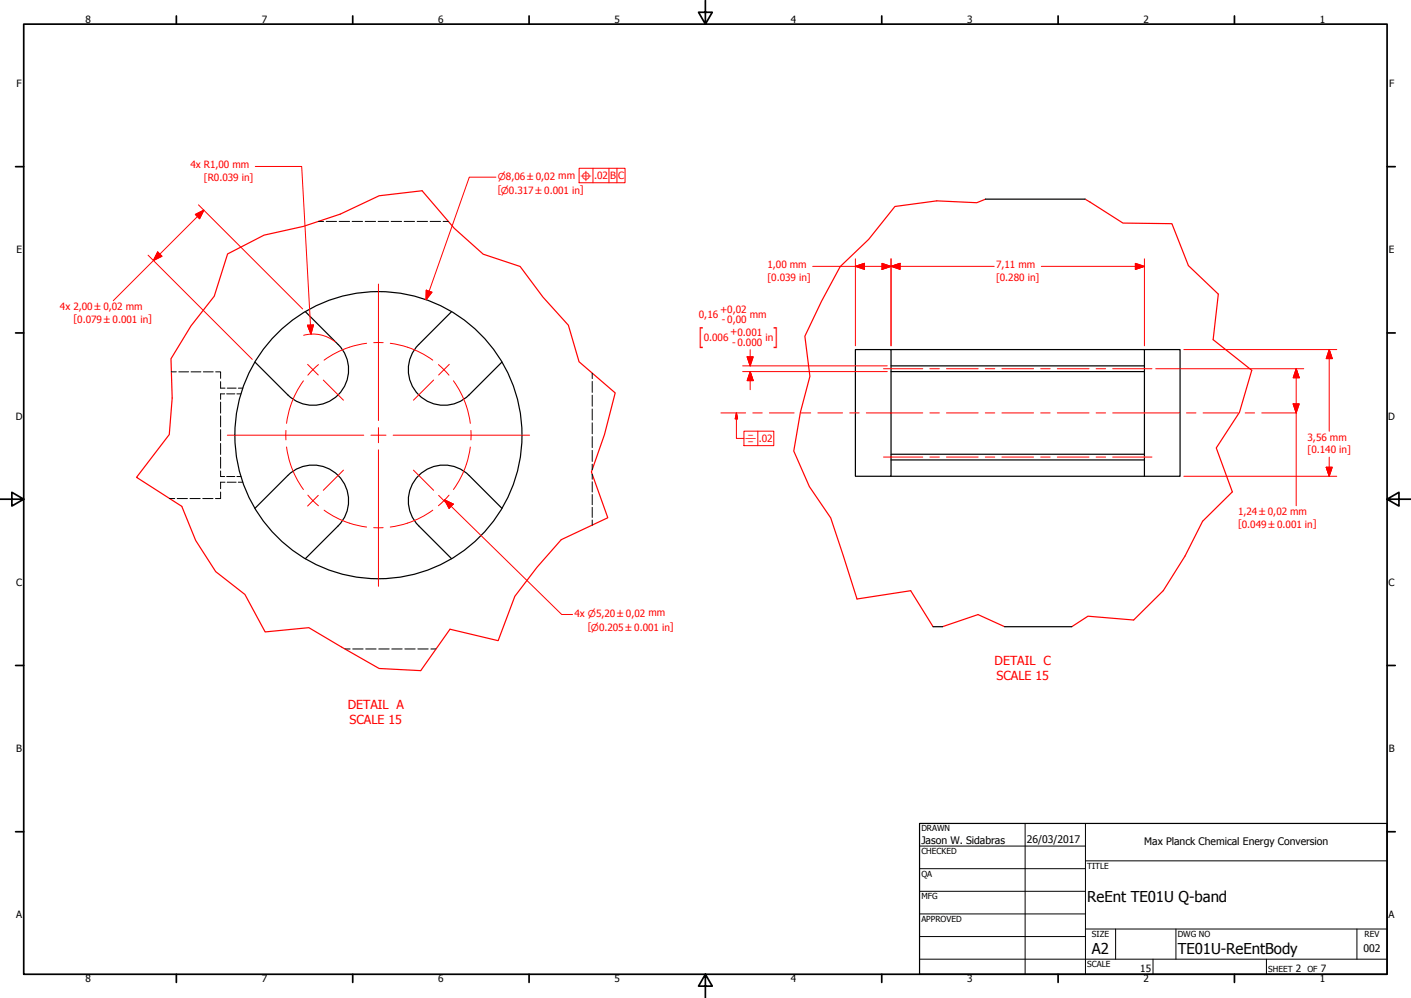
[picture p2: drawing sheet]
<svg xmlns="http://www.w3.org/2000/svg" width="594mm" height="420mm" viewBox="0 0 594 420" stroke-linecap="round" stroke-linejoin="round" font-family="sans-serif">
<!-- layer: Visible (ANSI) -->
<path d="M415 83.8l-3.8 1.5-16.8-.7-17.6 2.3-11.1 13.9-12 11.4-7.8 14.6-7 14.7 2.1 16.9-4 15.2-2.8 16.3 6.6 15 9 13.1 11 34.2 22.6-3.5 9.5 15.1M456.9 83.8l15.9 10.1 20.6 .3 7 17.6 12.6 12-2.2 19.2 16.2 12.9-5.1 17.7-9.8 15 6.8 18.5-12.6 12.4-7.4 14.6-9.1 14.5-12.5 12.4-19.2-1.6-6.8 4.4M95.8 106.9l15.4-7.9 16.5-3.7 15.6-5.2 16.3-7.7 18.1-2.1 13.5 15.8 12.3 10.9 15.5 5.2 9.6 12.9 10.7 11.8 4.5 15.4 15.2 13.1-4.5 17.5-5.5 15.8 6.9 19.3-19.6 9.2-10.2 11.6-9.3 12.2-7.1 18.7-20.2-4.8-12.4 17.4-17.5-.9-29.6-17.2-18.4 1.8-8.5-15.7-12.3-9.6-8.4-13.2-5.9-14.3-19-12.2 13.8-18.1 1.2-15.3-.5-16.6 8.4-13.8 9.8-12.5zM396.8 263.8l15-5.1 11.2 5.1" fill="none" stroke="#f00" stroke-width=".51"/>
<!-- layer: Hidden Narrow (ANSI) -->
<g fill="none" stroke="#000" stroke-width=".42">
<path d="M134 93.2h2.2M137.4 93.2h4.3M142.8 93.2h4.4M148.3 93.2h4.4M153.8 93.2h4.3M159.2 93.2h4.4M164.7 93.2h4.4M170.2 93.2h4.3M175.6 93.2h4.4M181.1 93.2h4.4M186.6 93.2h2.2M72.2 156.5h2"/>
<path d="M75.3 156.5h4.1M80.5 156.5h4.1M85.6 156.5h4.2M90.8 156.5h2.1v2.8M249.3 157.1v2.3M92.9 160.7v2.7h1.8M92.9 169.3v4.6M92.9 175.1v4.6M94.6 165.8h-1.7v2.3M95.4 165.8h3.5M95.7 163.4h3.7M99.7 165.8h1.8"/>
<path d="M100.4 163.4h1.8M249.3 160.6v4.6M249.3 166.4v4.6M249.3 172.2v4.6M249.3 178v4.6M92.9 180.9v4.6M92.9 186.7v4.6M92.9 192.5v4.6M92.9 198.3v2.3h1.7M249.3 183.8v4.6M249.3 189.6v4.7M249.3 195.4v2.4"/>
<path d="M249.3 199.6v2.2M71.4 209.9h2.2M74.6 209.9h4.3M80 209.9h4.3M85.4 209.9h4.3M92.9 207.1v2.8h-2.2M94.7 203h-1.8v2.8M95.4 200.6h3.5M95.7 203h3.7M99.7 200.6h1.8M100.4 203h1.8M249.3 202.8v4.3"/>
<path d="M249.3 208.2v4.3M249.3 213.6v4.2M249.3 218.9v2.2M145.2 273.2h2.2M148.5 273.2h4.4M154 273.2h4.4M159.5 273.2h4.4M165 273.2h4.3M170.4 273.2h4.4M175.9 273.2h4.4M181.4 273.2h2.2"/>
</g>
<!-- layer: Hidden (ANSI) -->
<g fill="none" stroke="#000" stroke-width=".51">
<path d="M415 83.8h41.9M128.5 131.2l13.9 13.8a15 15 0 0 1 0 21.2 15 15 0 0 1-21.2 0l-13.9-13.8M190.1 131.2l-13.8 13.8a15 15 0 0 0 0 21.2 15 15 0 0 0 21.2 0M211.3 152.4l-13.8 13.8M360.2 147.2h15v53.3h-15zM375.2 147.2h121.6v53.3h-15v-53.3M375.2 156.4h106.6M375.2 154h106.6M375.2 193.6h106.6M375.2 191.2h106.6M107.3 214l13.9-13.8a15 15 0 0 1 21.2 0 15 15 0 0 1 0 21.2l-13.9 13.8M211.3 214l-13.8-13.8a15 15 0 0 0-21.2 0 15 15 0 0 0 0 21.2l13.8 13.8"/>
<path d="M375.2 200.5h106.6M392.9 263.8h3.9M423 263.8h28.3"/>
<circle cx="159.3" cy="183.2" r="60.4"/>
</g>
<!-- layer: Border (ANSI) -->
<g fill="none" stroke="#000" stroke-width=".72">
<path d="M10 10.2h574v400h-574zM74.3 6.7v3.5M148.5 6.7v3.5M222.8 6.7v3.5M297 .1v10.1l-2.9-5h5.8l-2.9 5M371.2 6.7v3.5M445.5 6.7v3.5M519.7 6.7v3.5M6.6 70.2h3.4M584 70.2h3.4M6.6 140.2h3.4M584 140.2h3.4"/>
<path d="M0 210.2h10l-5-2.9v5.7l5-2.8M584 210.2l5 2.8v-5.7l-5 2.9h10M6.6 280.2h3.4M584 280.2h3.4M6.6 350.2h3.4M584 350.2h3.4M74.3 410.2v3.4M148.5 410.2v3.4M222.8 410.2v3.4M297 410.2l2.9 5h-5.8l2.9-5v10M371.2 410.2v3.4M445.5 410.2v3.4"/>
<path d="M519.7 410.2v3.4"/>
</g>
<!-- layer: Title (ANSI) -->
<g fill="none" stroke="#000" stroke-width=".42">
<path d="M387.2 356.2h69.8M431.6 346.7v63.5M457 346.7v63.5M387.2 365.7h69.8M387.2 375.2h69.8M457 362.4h127M387.2 384.8h69.8M387.2 394.3h69.8M457 391.1h127M469.7 391.1v12.7M495.1 391.1v12.7M571.3 391.1v12.7"/>
<path d="M387.2 403.8h196.8M485.5 403.8v6.4M533.2 403.8v6.4"/>
</g>
<path d="M387.2 346.7h196.8v63.5h-196.8z" fill="none" stroke="#000" stroke-width=".51"/>
<!-- layer: Hatch (ANSI) -->
<g fill="none" stroke="#f00" stroke-width=".42">
<path d="M107.5 70.1h19.5l3.9 70.6M208.8 74.6h-11.2l-18.2 51.6M82.2 90.3l3.6-1.8-1.8 3.6zM83.6 86.2l43.8 43.9M85.8 88.5l-38.1 38.1M62.4 107.4l43.8 43.9M66.4 106.1l1.8 1.8-3.6 1.8zM342.2 112.1h76.4M360.2 112.1l3.8-1.2v2.5zM360.2 109v36.6M371.3 110.9l3.9 1.2-3.9 1.3zM375.2 112.1l3.8-1.2v2.5z"/>
<path d="M375.2 109v36.6M438.4 112.1h43.4M478 110.9l3.8 1.2-3.8 1.3zM481.8 109v36.6M129.5 136.9l2.5-.1-1.1 3.9zM179.5 122.2l2.4 .8-2.5 3.2zM127.8 141.2a15 15 0 0 1 13.4 2.8M312.7 156.4h60.9M312.7 154h60.9M314.6 150.2h2.5l-1.3 3.8zM315.8 156.4l1.3 3.9h-2.5zM315.8 147.2v6.8"/>
<path d="M315.8 156.4v7.7M486.6 155.2h62.3M498.4 147.2h64.4M545.7 155.2l1.3 3.8h-2.5zM545.7 155.2v57.7M559.6 147.2l1.3 3.8h-2.5zM559.6 147.2v34.3M544.5 170h2.5l-1.3 3.8zM558.4 196.7h2.5l-1.3 3.8zM559.6 192.4v8.1M187.2 210.5l3.6 1.7-1.7 1.9zM187.2 210.5l49.3 48.2h4.6"/>
<path d="M498.4 200.5h64.4"/>
</g>
<g fill="#f00" stroke="#f00" stroke-width=".42">
<path d="M375.2 112.1l3.8-1.2z"/>
<path d="M375.2 112.1l3.8-1.2v2.5z"/>
<path d="M478 113.4l3.8-1.3z"/>
<path d="M478 110.9l3.8 1.2-3.8 1.3z"/>
<path d="M544.5 170l1.2 3.8z"/>
<path d="M544.5 170h2.5l-1.3 3.8z"/>
<path d="M545.7 155.2l1.3 3.8z"/>
<path d="M545.7 155.2l1.3 3.8h-2.5z"/>
<path d="M315.8 156.4l1.3 3.9z"/>
<path d="M315.8 156.4l1.3 3.9h-2.5z"/>
<path d="M314.6 150.2l1.2 3.8z"/>
<path d="M314.6 150.2h2.5l-1.3 3.8z"/>
<path d="M371.3 113.4l3.9-1.3z"/>
<path d="M371.3 110.9l3.9 1.2-3.9 1.3z"/>
<path d="M360.2 112.1l3.8-1.2z"/>
<path d="M360.2 112.1l3.8-1.2v2.5z"/>
<path d="M558.4 196.7l1.2 3.8z"/>
<path d="M558.4 196.7h2.5l-1.3 3.8z"/>
<path d="M559.6 147.2l1.3 3.8z"/>
<path d="M559.6 147.2l1.3 3.8h-2.5z"/>
<path d="M66.4 106.1l-1.8 3.6z"/>
<path d="M66.4 106.1l1.8 1.8-3.6 1.8z"/>
<path d="M85.8 88.5l-1.8 3.6z"/>
<path d="M82.2 90.3l3.6-1.8-1.8 3.6z"/>
<path d="M129.5 136.9l1.4 3.8z"/>
<path d="M129.5 136.9l2.5-.1-1.1 3.9z"/>
<path d="M179.5 122.2l-.1 4z"/>
<path d="M179.5 122.2l2.4 .8-2.5 3.2z"/>
<path d="M187.2 210.5l3.6 1.7z"/>
<path d="M187.2 210.5l3.6 1.7-1.7 1.9z"/>
</g>
<!-- layer: Dimension (ANSI) -->
<g fill="none" stroke="#f00" stroke-width=".42">
<path d="M134.1 153.5l-4.5 4.5M154.4 144.5a39 39 0 0 0-18 7.1M157.3 144.3h4M164.3 144.5a39 39 0 0 1 17.9 7.1M184.6 153.5l4.5 4.5M372 155.2h16.5M391.5 155.2h4M398.5 155.2h13.3M414.8 155.2h4M421.8 155.2h13.4M438.2 155.2h4M445.2 155.2h13.3"/>
<path d="M461.5 155.2h4M468.5 155.2h16.5M127.8 160.3a39 39 0 0 0-7.1 17.9M190.9 160.3a39 39 0 0 1 7.1 17.9M303.5 173.8h10.4M316.9 173.8h4M323.9 173.8h10.4M337.4 173.8h3.9M344.3 173.8h10.5M357.8 173.8h3.9M364.7 173.8h23.8M391.5 173.8h4"/>
<path d="M398.5 173.8h13.3M414.8 173.8h4M421.8 173.8h13.4M438.2 173.8h4M445.2 173.8h13.3M461.5 173.8h4M468.5 173.8h28M499.6 173.8h3.9M506.5 173.8h14.8M524.3 173.8h3.9M531.2 173.8h14.8M120.4 181.2v4"/>
<path d="M120.7 188.2a39 39 0 0 0 7.1 17.9M198 188.2a39 39 0 0 1-7.1 17.9M198.3 181.2v4M372 192.4h16.5M391.5 192.4h4M398.5 192.4h13.3M414.8 192.4h4M421.8 192.4h13.4M438.2 192.4h4M445.2 192.4h13.3M461.5 192.4h4M468.5 192.4h16.5"/>
<path d="M129.6 208.4l4.5 4.5M136.4 214.8a39 39 0 0 0 18 7.1M182.2 214.8a39 39 0 0 1-17.9 7.1M189.1 208.5l-4.5 4.4M157.3 222.2h4"/>
</g>
<!-- layer: Detail Boundary (ANSI) -->
<g fill="none" stroke="#f00" stroke-width=".42">
<path d="M159.3 119.6v57.4M129.5 153.4l4.5 4.5M136.1 160l8.5 8.5M182.6 160l-8.5 8.5M189.2 153.4l-4.5 4.5M95.7 183.2h57.5M144.6 197.9l-8.5 8.5M156.2 183.2h6.3M159.3 180v6.4M159.3 189.4v57.4M165.5 183.2h57.5M174.1 197.9l8.5 8.5"/>
<path d="M134 208.6l-4.5 4.4M184.7 208.6l4.5 4.4"/>
</g>
<!-- layer: Symbol (ANSI) -->
<path d="M243.8 70.8h19.4v6.1h-19.4zM249.7 70.8v6.1M256.4 70.8v6.1M259.8 70.8v6.1M310 173.9l-.5 2.4h1l-.5-2.4v10.7h3.2M313.2 181.5h12.6v6.1h-12.6zM319.1 181.5v6.1" fill="none" stroke="#f00" stroke-width=".42"/>
<g fill="#f00" stroke="#f00" stroke-width=".42">
<path d="M310 173.8l.5 2.5z"/>
<path d="M310 173.8l.5 2.5h-1z"/>
</g>
<g font-size="9.3" fill="#f00">
<text x="294.3" y="144.7">[</text>
<text x="325.5" y="144.7">]</text>
</g>
<g font-size="6.3">
<text x="457.8" y="379.6">ReEnt TE01U Q-band</text>
<text x="459.7" y="401.7">A2</text>
<text x="495.9" y="401.8">TE01U-ReEntBody</text>
</g>
<g font-size="5.2" fill="#f00">
<text x="418.8" y="279.9">DETAIL C</text>
<text x="419.6" y="286.2">SCALE 15</text>
<text x="146.4" y="298.3">DETAIL A</text>
<text x="147.2" y="304.6">SCALE 15</text>
</g>
<g font-size="4.4">
<text x="387.9" y="355.3">Jason W. Sidabras</text>
<text x="432.4" y="354.7">26/03/2017</text>
<text x="481.8" y="355.7">Max Planck Chemical Energy Conversion</text>
<text x="574.1" y="401">002</text>
</g>
<g font-size="4.2">
<text x="36" y="9.8">8</text>
<text x="110.2" y="9.8">7</text>
<text x="184.5" y="9.8">6</text>
<text x="258.7" y="9.8">5</text>
<text x="333" y="9.8">4</text>
<text x="407.2" y="9.8">3</text>
<text x="481.5" y="9.8">2</text>
<text x="555.7" y="9.8">1</text>
<text x="7" y="36.7">F</text>
<text x="584.8" y="36.7">F</text>
<text x="6.9" y="106.7">E</text>
<text x="584.8" y="106.7">E</text>
<text x="6.6" y="176.7">D</text>
<text x="584.5" y="176.7">D</text>
<text x="6.8" y="246.7">C</text>
<text x="584.7" y="246.7">C</text>
<text x="6.8" y="316.7">B</text>
<text x="584.7" y="316.7">B</text>
<text x="6.8" y="386.7">A</text>
<text x="584.6" y="386.7">A</text>
<text x="36" y="413.6">8</text>
<text x="110.2" y="413.6">7</text>
<text x="184.5" y="413.6">6</text>
<text x="258.7" y="413.6">5</text>
<text x="333" y="413.6">4</text>
<text x="407.2" y="413.6">3</text>
<text x="480.1" y="409.3">15</text>
<text x="481.5" y="413.6">2</text>
<text x="545.5" y="409.3">2</text>
<text x="555.7" y="413.6">1</text>
<text x="556" y="409.3">7</text>
</g>
<g font-size="4.2" fill="#f00">
<text x="80.2" y="70.9">4x R1,00 mm</text>
<text x="85.9" y="76.3">[R0.039 in]</text>
<text x="250.1" y="75.4">.02</text>
<text x="256.8" y="75.4">B</text>
<text x="260.2" y="75.4">C</text>
<text x="209.6" y="81.3">[⌀0.317 ±0.001 in]</text>
<text x="323.2" y="112.9">1,00 mm</text>
<text x="419.4" y="112.9">7,11 mm</text>
<text x="323.2" y="118.3">[0.039 in]</text>
<text x="419.4" y="118.2">[0.280 in]</text>
<text x="25.3" y="130.5">4x 2,00 ±0,02 mm</text>
<text x="303.1" y="131.9">+0,02</text>
<text x="30.9" y="135.6">[0.079 ±0.001 in]</text>
<text x="294.3" y="133.9">0,16</text>
<text x="303.9" y="136.2">- 0,00</text>
<text x="315.6" y="133.7">mm</text>
<text x="296.3" y="143.6">0.006</text>
<text x="307.5" y="141.2">+0.001</text>
<text x="322.2" y="143.6">in</text>
<text x="308.2" y="145.5">- 0.000</text>
<text x="550.5" y="185.5">3,56 mm</text>
<text x="319.5" y="186.1">.02</text>
<text x="550.5" y="190.8">[0.140 in]</text>
<text x="521.3" y="216.8">1,24 ±0,02 mm</text>
<text x="521.3" y="221.9">[0.049 ±0.001 in]</text>
<text x="241.9" y="259.8">4x ⌀5,20 ±0,02 mm</text>
<text x="247.5" y="265.4">[⌀0.205 ±0.001 in]</text>
</g>
<g font-size="4" fill="#f00">
<text x="209.6" y="75.7">⌀8,06 ±0,02 mm</text>
<text x="244.3" y="76">⌖</text>
<text x="313.7" y="186.1">⌯</text>
</g>
<g font-size="3.5">
<text x="387.9" y="350">DRAWN</text>
<text x="387.9" y="359.5">CHECKED</text>
<text x="457.8" y="365.7">TITLE</text>
<text x="387.9" y="369.1">QA</text>
<text x="387.9" y="378.6">MFG</text>
<text x="387.9" y="388.1">APPROVED</text>
<text x="459.8" y="394.5">SIZE</text>
<text x="495.9" y="394.5">DWG NO</text>
<text x="574.5" y="394.4">REV</text>
<text x="457.8" y="407.2">SCALE</text>
<text x="534" y="409.3">SHEET</text>
<text x="550.4" y="409.3">OF</text>
</g>
</svg>
